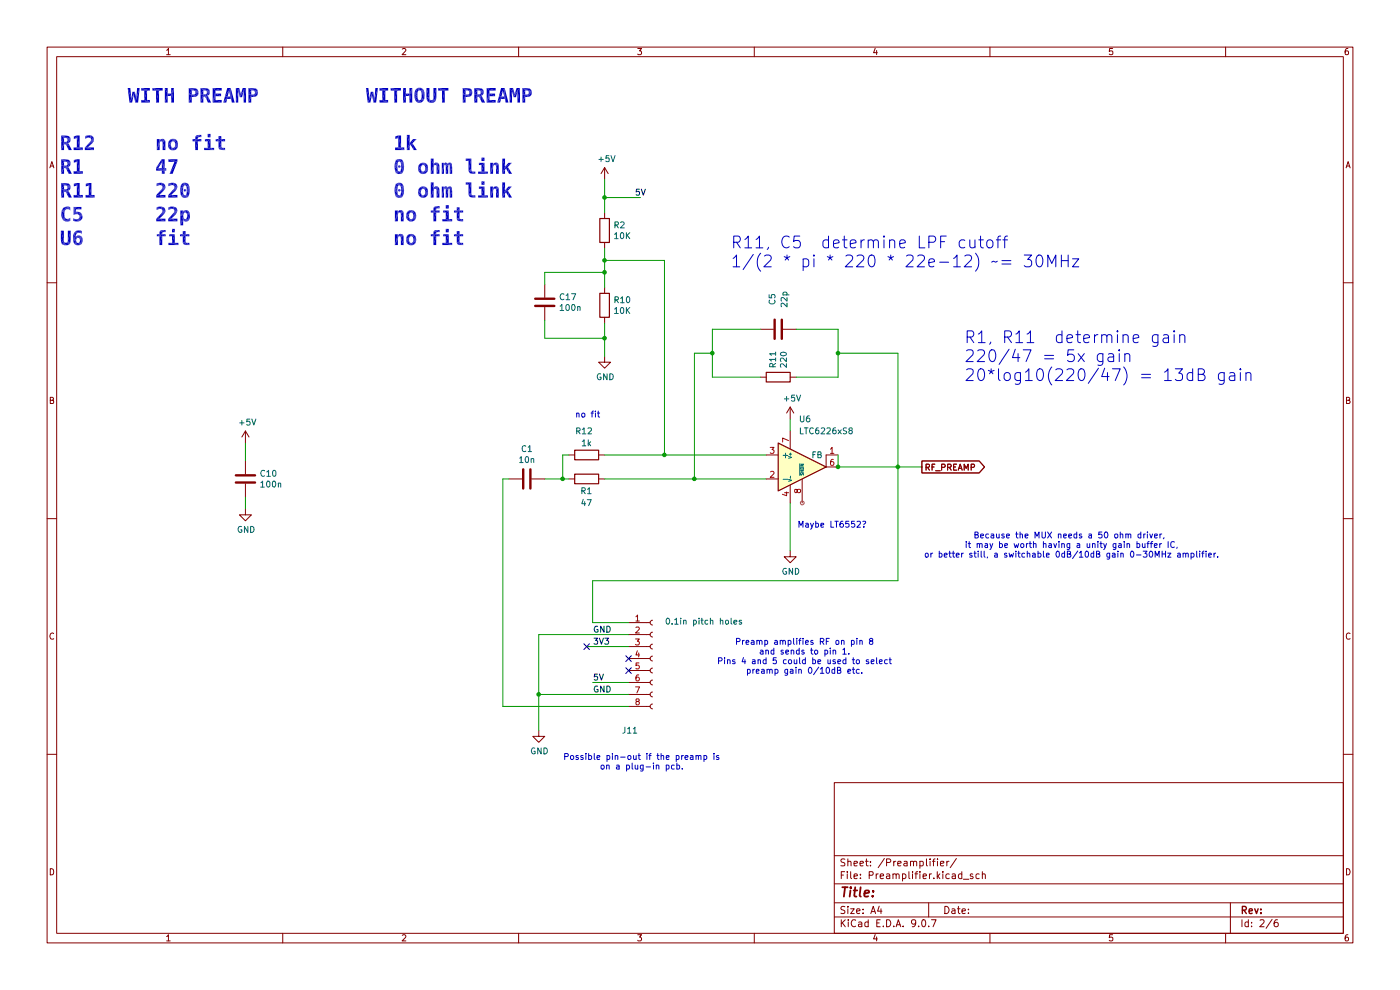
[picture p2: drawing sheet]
(kicad_sch
 (version 20250114)
 (generator "eeschema")
 (generator_version "9.0")
 (paper "A4")
 (lib_symbols
  (symbol "Amplifier_Operational:LTC6228xS8" (exclude_from_sim no) (in_bom yes) (on_board yes)
   (property "Reference" "U" (at 0 8.89 0) (effects (font (size 1.27 1.27)) (justify left)))
   (property "Value" "LTC6228xS8" (at 0 6.35 0) (effects (font (size 1.27 1.27)) (justify left)))
   (property "Footprint" "Package_SO:SO-8_3.9x4.9mm_P1.27mm" (at 0 -15.24 0) (effects (font (size 1.27 1.27)) (hide yes)))
   (property "Datasheet" "https://www.analog.com/media/en/technical-documentation/data-sheets/LTC6228-6229.pdf" (at 0 0 0) (effects (font (size 1.27 1.27)) (hide yes)))
   (property "Description" "Low Distortion Rail-to-Rail Output Op Amp with Shutdown, SO-8" (at 0 0 0) (effects (font (size 1.27 1.27)) (hide yes)))
   (symbol "LTC6228xS8_0_1"
    (polyline (pts (xy 5.08 0) (xy 5.08 2.54)) (stroke (width 0.1524) (type default)) (fill (type none))))
   (symbol "LTC6228xS8_1_1"
    (polyline (pts (xy 5.08 0) (xy -5.08 5.08) (xy -5.08 -5.08) (xy 5.08 0)) (stroke (width 0.254) (type default)) (fill (type background)))
    (pin input line (at -7.62 2.54 0) (length 2.54) (name "+" (effects (font (size 1.27 1.27)))) (number "3" (effects (font (size 1.27 1.27)))))
    (pin input line (at -7.62 -2.54 0) (length 2.54) (name "-" (effects (font (size 1.27 1.27)))) (number "2" (effects (font (size 1.27 1.27)))))
    (pin power_in line (at -2.54 7.62 270) (length 3.81) (name "V+" (effects (font (size 0.635 0.635)))) (number "7" (effects (font (size 1.27 1.27)))))
    (pin power_in line (at -2.54 -7.62 90) (length 3.81) (name "V-" (effects (font (size 0.635 0.635)))) (number "4" (effects (font (size 1.27 1.27)))))
    (pin passive line (at -2.54 -7.62 90) (length 3.81) (hide yes) (name "V-" (effects (font (size 0.635 0.635)))) (number "5" (effects (font (size 1.27 1.27)))))
    (pin input line (at 0 -7.62 90) (length 5.08) (name "~{SHDN}" (effects (font (size 0.635 0.635)))) (number "8" (effects (font (size 1.27 1.27)))))
    (pin output line (at 7.62 2.54 180) (length 2.54) (name "FB" (effects (font (size 1.27 1.27)))) (number "1" (effects (font (size 1.27 1.27)))))
    (pin output line (at 7.62 0 180) (length 2.54) (name "~" (effects (font (size 1.27 1.27)))) (number "6" (effects (font (size 1.27 1.27))))))
   (embedded_fonts no))
  (symbol "Connector:Conn_01x08_Socket"
   (pin_names
    (offset 1.016) (hide yes)) (exclude_from_sim no) (in_bom yes) (on_board yes)
   (property "Reference" "J" (at 0 10.16 0) (effects (font (size 1.27 1.27))))
   (property "Value" "Conn_01x08_Socket" (at 0 -12.7 0) (effects (font (size 1.27 1.27))))
   (property "Footprint" "" (at 0 0 0) (effects (font (size 1.27 1.27)) (hide yes)))
   (property "Datasheet" "~" (at 0 0 0) (effects (font (size 1.27 1.27)) (hide yes)))
   (property "Description" "Generic connector, single row, 01x08, script generated" (at 0 0 0) (effects (font (size 1.27 1.27)) (hide yes)))
   (property "ki_locked" "" (at 0 0 0) (effects (font (size 1.27 1.27))))
   (symbol "Conn_01x08_Socket_1_1"
    (polyline (pts (xy -1.27 7.62) (xy -0.508 7.62)) (stroke (width 0.1524) (type default)) (fill (type none)))
    (polyline (pts (xy -1.27 5.08) (xy -0.508 5.08)) (stroke (width 0.1524) (type default)) (fill (type none)))
    (polyline (pts (xy -1.27 2.54) (xy -0.508 2.54)) (stroke (width 0.1524) (type default)) (fill (type none)))
    (polyline (pts (xy -1.27 0) (xy -0.508 0)) (stroke (width 0.1524) (type default)) (fill (type none)))
    (polyline (pts (xy -1.27 -2.54) (xy -0.508 -2.54)) (stroke (width 0.1524) (type default)) (fill (type none)))
    (polyline (pts (xy -1.27 -5.08) (xy -0.508 -5.08)) (stroke (width 0.1524) (type default)) (fill (type none)))
    (polyline (pts (xy -1.27 -7.62) (xy -0.508 -7.62)) (stroke (width 0.1524) (type default)) (fill (type none)))
    (polyline (pts (xy -1.27 -10.16) (xy -0.508 -10.16)) (stroke (width 0.1524) (type default)) (fill (type none)))
    (arc (start 0 7.112) (mid -0.5058 7.62) (end 0 8.128) (stroke (width 0.1524) (type default)) (fill (type none)))
    (arc (start 0 4.572) (mid -0.5058 5.08) (end 0 5.588) (stroke (width 0.1524) (type default)) (fill (type none)))
    (arc (start 0 2.032) (mid -0.5058 2.54) (end 0 3.048) (stroke (width 0.1524) (type default)) (fill (type none)))
    (arc (start 0 -0.508) (mid -0.5058 0) (end 0 0.508) (stroke (width 0.1524) (type default)) (fill (type none)))
    (arc (start 0 -3.048) (mid -0.5058 -2.54) (end 0 -2.032) (stroke (width 0.1524) (type default)) (fill (type none)))
    (arc (start 0 -5.588) (mid -0.5058 -5.08) (end 0 -4.572) (stroke (width 0.1524) (type default)) (fill (type none)))
    (arc (start 0 -8.128) (mid -0.5058 -7.62) (end 0 -7.112) (stroke (width 0.1524) (type default)) (fill (type none)))
    (arc (start 0 -10.668) (mid -0.5058 -10.16) (end 0 -9.652) (stroke (width 0.1524) (type default)) (fill (type none)))
    (pin passive line (at -5.08 7.62 0) (length 3.81) (name "Pin_1" (effects (font (size 1.27 1.27)))) (number "1" (effects (font (size 1.27 1.27)))))
    (pin passive line (at -5.08 5.08 0) (length 3.81) (name "Pin_2" (effects (font (size 1.27 1.27)))) (number "2" (effects (font (size 1.27 1.27)))))
    (pin passive line (at -5.08 2.54 0) (length 3.81) (name "Pin_3" (effects (font (size 1.27 1.27)))) (number "3" (effects (font (size 1.27 1.27)))))
    (pin passive line (at -5.08 0 0) (length 3.81) (name "Pin_4" (effects (font (size 1.27 1.27)))) (number "4" (effects (font (size 1.27 1.27)))))
    (pin passive line (at -5.08 -2.54 0) (length 3.81) (name "Pin_5" (effects (font (size 1.27 1.27)))) (number "5" (effects (font (size 1.27 1.27)))))
    (pin passive line (at -5.08 -5.08 0) (length 3.81) (name "Pin_6" (effects (font (size 1.27 1.27)))) (number "6" (effects (font (size 1.27 1.27)))))
    (pin passive line (at -5.08 -7.62 0) (length 3.81) (name "Pin_7" (effects (font (size 1.27 1.27)))) (number "7" (effects (font (size 1.27 1.27)))))
    (pin passive line (at -5.08 -10.16 0) (length 3.81) (name "Pin_8" (effects (font (size 1.27 1.27)))) (number "8" (effects (font (size 1.27 1.27))))))
   (embedded_fonts no))
  (symbol "Device:C"
   (pin_numbers (hide yes))
   (pin_names
    (offset 0.254)) (exclude_from_sim no) (in_bom yes) (on_board yes)
   (property "Reference" "C" (at 0.635 2.54 0) (effects (font (size 1.27 1.27)) (justify left)))
   (property "Value" "C" (at 0.635 -2.54 0) (effects (font (size 1.27 1.27)) (justify left)))
   (property "Footprint" "" (at 0.9652 -3.81 0) (effects (font (size 1.27 1.27)) (hide yes)))
   (property "Datasheet" "~" (at 0 0 0) (effects (font (size 1.27 1.27)) (hide yes)))
   (property "Description" "Unpolarized capacitor" (at 0 0 0) (effects (font (size 1.27 1.27)) (hide yes)))
   (symbol "C_0_1"
    (polyline (pts (xy -2.032 0.762) (xy 2.032 0.762)) (stroke (width 0.508) (type default)) (fill (type none)))
    (polyline (pts (xy -2.032 -0.762) (xy 2.032 -0.762)) (stroke (width 0.508) (type default)) (fill (type none))))
   (symbol "C_1_1"
    (pin passive line (at 0 3.81 270) (length 2.794) (name "~" (effects (font (size 1.27 1.27)))) (number "1" (effects (font (size 1.27 1.27)))))
    (pin passive line (at 0 -3.81 90) (length 2.794) (name "~" (effects (font (size 1.27 1.27)))) (number "2" (effects (font (size 1.27 1.27))))))
   (embedded_fonts no))
  (symbol "Device:R"
   (pin_numbers (hide yes))
   (pin_names
    (offset 0)) (exclude_from_sim no) (in_bom yes) (on_board yes)
   (property "Reference" "R" (at 2.032 0 90) (effects (font (size 1.27 1.27))))
   (property "Value" "R" (at 0 0 90) (effects (font (size 1.27 1.27))))
   (property "Footprint" "" (at -1.778 0 90) (effects (font (size 1.27 1.27)) (hide yes)))
   (property "Datasheet" "~" (at 0 0 0) (effects (font (size 1.27 1.27)) (hide yes)))
   (property "Description" "Resistor" (at 0 0 0) (effects (font (size 1.27 1.27)) (hide yes)))
   (symbol "R_0_1"
    (rectangle (start -1.016 -2.54) (end 1.016 2.54) (stroke (width 0.254) (type default)) (fill (type none))))
   (symbol "R_1_1"
    (pin passive line (at 0 3.81 270) (length 1.27) (name "~" (effects (font (size 1.27 1.27)))) (number "1" (effects (font (size 1.27 1.27)))))
    (pin passive line (at 0 -3.81 90) (length 1.27) (name "~" (effects (font (size 1.27 1.27)))) (number "2" (effects (font (size 1.27 1.27))))))
   (embedded_fonts no))
  (symbol "power:+5V"
   (power)
   (pin_names
    (offset 0)) (exclude_from_sim no) (in_bom yes) (on_board yes)
   (property "Reference" "#PWR" (at 0 -3.81 0) (effects (font (size 1.27 1.27)) (hide yes)))
   (property "Value" "+5V" (at 0 3.556 0) (effects (font (size 1.27 1.27))))
   (property "Footprint" "" (at 0 0 0) (effects (font (size 1.27 1.27)) (hide yes)))
   (property "Datasheet" "" (at 0 0 0) (effects (font (size 1.27 1.27)) (hide yes)))
   (property "Description" "Power symbol creates a global label with name \"+5V\"" (at 0 0 0) (effects (font (size 1.27 1.27)) (hide yes)))
   (symbol "+5V_0_1"
    (polyline (pts (xy -0.762 1.27) (xy 0 2.54)) (stroke (width 0) (type default)) (fill (type none)))
    (polyline (pts (xy 0 2.54) (xy 0.762 1.27)) (stroke (width 0) (type default)) (fill (type none)))
    (polyline (pts (xy 0 0) (xy 0 2.54)) (stroke (width 0) (type default)) (fill (type none))))
   (symbol "+5V_1_1"
    (pin power_in line (at 0 0 90) (length 0) (hide yes) (name "+5V" (effects (font (size 1.27 1.27)))) (number "1" (effects (font (size 1.27 1.27))))))
   (embedded_fonts no))
  (symbol "power:GND"
   (power)
   (pin_names
    (offset 0)) (exclude_from_sim no) (in_bom yes) (on_board yes)
   (property "Reference" "#PWR" (at 0 -6.35 0) (effects (font (size 1.27 1.27)) (hide yes)))
   (property "Value" "GND" (at 0 -3.81 0) (effects (font (size 1.27 1.27))))
   (property "Footprint" "" (at 0 0 0) (effects (font (size 1.27 1.27)) (hide yes)))
   (property "Datasheet" "" (at 0 0 0) (effects (font (size 1.27 1.27)) (hide yes)))
   (property "Description" "Power symbol creates a global label with name \"GND\" , ground" (at 0 0 0) (effects (font (size 1.27 1.27)) (hide yes)))
   (symbol "GND_0_1"
    (polyline (pts (xy 0 0) (xy 0 -1.27) (xy 1.27 -1.27) (xy 0 -2.54) (xy -1.27 -1.27) (xy 0 -1.27)) (stroke (width 0) (type default)) (fill (type none))))
   (symbol "GND_1_1"
    (pin power_in line (at 0 0 270) (length 0) (hide yes) (name "GND" (effects (font (size 1.27 1.27)))) (number "1" (effects (font (size 1.27 1.27))))))
   (embedded_fonts no)))
 (text "no fit"
  (exclude_from_sim no)
  (at 121.92 88.9 0)
  (effects (font (size 1.27 1.27)) (justify left bottom)))
 (text "Because the MUX needs a 50 ohm driver, \nit may be worth having a unity gain buffer IC,\nor better still, a switchable 0dB/10dB gain 0-30MHz amplifier."
  (exclude_from_sim no)
  (at 227.33 115.824 0)
  (effects (font (size 1.27 1.27))))
 (text "Maybe LT6552?"
  (exclude_from_sim no)
  (at 176.53 111.506 0)
  (effects (font (size 1.27 1.27))))
 (text "R11, C5  determine LPF cutoff\n1/(2 * pi * 220 * 22e-12) ~= 30MHz"
  (exclude_from_sim no)
  (at 154.94 57.15 0)
  (effects (font (size 2.5 2.5)) (justify left bottom)))
 (text "		WITH PREAMP         WITHOUT PREAMP\n\nR12     no fit              1k\nR1      47                  0 ohm link\nR11     220                 0 ohm link\nC5      22p                 no fit               \nU6      fit                 no fit"
  (exclude_from_sim no)
  (at 12.7 52.07 0)
  (effects (font
    (face "FreeMono") (size 3 3) (thickness 0.254)
    (bold yes)) (justify left bottom)))
 (text "R1, R11  determine gain\n220/47 = 5x gain\n20*log10(220/47) = 13dB gain"
  (exclude_from_sim no)
  (at 204.47 81.28 0)
  (effects (font (size 2.5 2.5)) (justify left bottom)))
 (text "Possible pin-out if the preamp is\non a plug-in pcb.\n"
  (exclude_from_sim no)
  (at 136.144 161.798 0)
  (effects (font (size 1.27 1.27))))
 (text "Preamp amplifies RF on pin 8\nand sends to pin 1.\nPins 4 and 5 could be used to select\npreamp gain 0/10dB etc."
  (exclude_from_sim no)
  (at 170.688 139.446 0)
  (effects (font (size 1.27 1.27))))
 (junction
  (at 177.8 74.93)
  (diameter 0)
  (color 0 0 0 0))
 (junction
  (at 128.27 41.91)
  (diameter 0)
  (color 0 0 0 0))
 (junction
  (at 151.13 74.93)
  (diameter 0)
  (color 0 0 0 0))
 (junction
  (at 119.38 101.6)
  (diameter 0)
  (color 0 0 0 0))
 (junction
  (at 147.32 101.6)
  (diameter 0)
  (color 0 0 0 0))
 (junction
  (at 140.97 96.52)
  (diameter 0)
  (color 0 0 0 0))
 (junction
  (at 114.3 147.32)
  (diameter 0)
  (color 0 0 0 0))
 (junction
  (at 190.5 99.06)
  (diameter 0)
  (color 0 0 0 0))
 (junction
  (at 128.27 57.785)
  (diameter 0)
  (color 0 0 0 0))
 (junction
  (at 128.27 55.245)
  (diameter 0)
  (color 0 0 0 0))
 (junction
  (at 177.8 99.06)
  (diameter 0)
  (color 0 0 0 0))
 (junction
  (at 128.27 71.755)
  (diameter 0)
  (color 0 0 0 0))
 (no_connect
  (at 133.35 142.24))
 (no_connect
  (at 133.35 139.7))
 (no_connect
  (at 124.46 137.16))
 (wire
  (pts (xy 125.73 132.08) (xy 125.73 123.19))
  (stroke (width 0) (type default)))
 (wire
  (pts (xy 119.38 101.6) (xy 120.65 101.6))
  (stroke (width 0) (type default)))
 (wire
  (pts (xy 128.27 38.1) (xy 128.27 41.91))
  (stroke (width 0) (type default)))
 (wire
  (pts (xy 124.46 137.16) (xy 133.35 137.16))
  (stroke (width 0) (type default)))
 (wire
  (pts (xy 133.35 149.86) (xy 106.68 149.86))
  (stroke (width 0) (type default)))
 (wire
  (pts (xy 168.91 80.01) (xy 177.8 80.01))
  (stroke (width 0) (type default)))
 (wire
  (pts (xy 190.5 99.06) (xy 195.58 99.06))
  (stroke (width 0) (type default)))
 (wire
  (pts (xy 177.8 74.93) (xy 177.8 80.01))
  (stroke (width 0) (type default)))
 (wire
  (pts (xy 177.8 96.52) (xy 177.8 99.06))
  (stroke (width 0) (type default)))
 (wire
  (pts (xy 151.13 69.85) (xy 151.13 74.93))
  (stroke (width 0) (type default)))
 (wire
  (pts (xy 128.27 71.755) (xy 128.27 75.565))
  (stroke (width 0) (type default)))
 (wire
  (pts (xy 190.5 99.06) (xy 190.5 74.93))
  (stroke (width 0) (type default)))
 (wire
  (pts (xy 161.29 80.01) (xy 151.13 80.01))
  (stroke (width 0) (type default)))
 (wire
  (pts (xy 115.57 57.785) (xy 115.57 60.325))
  (stroke (width 0) (type default)))
 (wire
  (pts (xy 125.73 123.19) (xy 190.5 123.19))
  (stroke (width 0) (type default)))
 (wire
  (pts (xy 128.27 41.91) (xy 135.89 41.91))
  (stroke (width 0) (type default)))
 (wire
  (pts (xy 128.27 57.785) (xy 128.27 60.96))
  (stroke (width 0) (type default)))
 (wire
  (pts (xy 128.27 52.705) (xy 128.27 55.245))
  (stroke (width 0) (type default)))
 (wire
  (pts (xy 147.32 101.6) (xy 162.56 101.6))
  (stroke (width 0) (type default)))
 (wire
  (pts (xy 119.38 96.52) (xy 119.38 101.6))
  (stroke (width 0) (type default)))
 (wire
  (pts (xy 151.13 74.93) (xy 151.13 80.01))
  (stroke (width 0) (type default)))
 (wire
  (pts (xy 115.57 71.755) (xy 128.27 71.755))
  (stroke (width 0) (type default)))
 (wire
  (pts (xy 167.64 106.68) (xy 167.64 116.84))
  (stroke (width 0) (type default)))
 (wire
  (pts (xy 114.3 134.62) (xy 114.3 147.32))
  (stroke (width 0) (type default)))
 (wire
  (pts (xy 190.5 74.93) (xy 177.8 74.93))
  (stroke (width 0) (type default)))
 (wire
  (pts (xy 168.91 69.85) (xy 177.8 69.85))
  (stroke (width 0) (type default)))
 (wire
  (pts (xy 114.3 147.32) (xy 114.3 154.94))
  (stroke (width 0) (type default)))
 (wire
  (pts (xy 106.68 101.6) (xy 107.95 101.6))
  (stroke (width 0) (type default)))
 (wire
  (pts (xy 125.73 144.78) (xy 133.35 144.78))
  (stroke (width 0) (type default)))
 (wire
  (pts (xy 106.68 149.86) (xy 106.68 101.6))
  (stroke (width 0) (type default)))
 (wire
  (pts (xy 52.07 105.41) (xy 52.07 107.95))
  (stroke (width 0) (type default)))
 (wire
  (pts (xy 133.35 132.08) (xy 125.73 132.08))
  (stroke (width 0) (type default)))
 (wire
  (pts (xy 177.8 99.06) (xy 190.5 99.06))
  (stroke (width 0) (type default)))
 (wire
  (pts (xy 147.32 101.6) (xy 147.32 74.93))
  (stroke (width 0) (type default)))
 (wire
  (pts (xy 128.27 55.245) (xy 140.97 55.245))
  (stroke (width 0) (type default)))
 (wire
  (pts (xy 52.07 93.98) (xy 52.07 97.79))
  (stroke (width 0) (type default)))
 (wire
  (pts (xy 190.5 123.19) (xy 190.5 99.06))
  (stroke (width 0) (type default)))
 (wire
  (pts (xy 140.97 96.52) (xy 162.56 96.52))
  (stroke (width 0) (type default)))
 (wire
  (pts (xy 114.3 147.32) (xy 133.35 147.32))
  (stroke (width 0) (type default)))
 (wire
  (pts (xy 177.8 69.85) (xy 177.8 74.93))
  (stroke (width 0) (type default)))
 (wire
  (pts (xy 115.57 67.945) (xy 115.57 71.755))
  (stroke (width 0) (type default)))
 (wire
  (pts (xy 120.65 96.52) (xy 119.38 96.52))
  (stroke (width 0) (type default)))
 (wire
  (pts (xy 115.57 57.785) (xy 128.27 57.785))
  (stroke (width 0) (type default)))
 (wire
  (pts (xy 128.27 68.58) (xy 128.27 71.755))
  (stroke (width 0) (type default)))
 (wire
  (pts (xy 147.32 74.93) (xy 151.13 74.93))
  (stroke (width 0) (type default)))
 (wire
  (pts (xy 114.3 134.62) (xy 133.35 134.62))
  (stroke (width 0) (type default)))
 (wire
  (pts (xy 161.29 69.85) (xy 151.13 69.85))
  (stroke (width 0) (type default)))
 (wire
  (pts (xy 140.97 55.245) (xy 140.97 96.52))
  (stroke (width 0) (type default)))
 (wire
  (pts (xy 128.27 101.6) (xy 147.32 101.6))
  (stroke (width 0) (type default)))
 (wire
  (pts (xy 115.57 101.6) (xy 119.38 101.6))
  (stroke (width 0) (type default)))
 (wire
  (pts (xy 167.64 88.9) (xy 167.64 91.44))
  (stroke (width 0) (type default)))
 (wire
  (pts (xy 128.27 55.245) (xy 128.27 57.785))
  (stroke (width 0) (type default)))
 (wire
  (pts (xy 128.27 41.91) (xy 128.27 45.085))
  (stroke (width 0) (type default)))
 (wire
  (pts (xy 128.27 96.52) (xy 140.97 96.52))
  (stroke (width 0) (type default)))
 (label "5V"
  (at 125.73 144.78 0)
  (effects (font (size 1.27 1.27)) (justify left bottom)))
 (label "5V"
  (at 134.62 41.91 0)
  (effects (font (size 1.27 1.27)) (justify left bottom)))
 (label "GND"
  (at 125.73 147.32 0)
  (effects (font (size 1.27 1.27)) (justify left bottom)))
 (label "3V3"
  (at 125.73 137.16 0)
  (effects (font (size 1.27 1.27)) (justify left bottom)))
 (label "GND"
  (at 125.73 134.62 0)
  (effects (font (size 1.27 1.27)) (justify left bottom)))
 (global_label "RF_PREAMP"
  (shape output)
  (at 195.58 99.06 0)
  (fields_autoplaced yes)
  (effects (font (size 1.27 1.27)) (justify left))
  (property "Intersheetrefs" "${INTERSHEET_REFS}" (at 209.3904 99.06 0) (effects (font (size 1.27 1.27)) (justify left) (hide yes))))
 (symbol
  (lib_id "Device:C")
  (at 165.1 69.85 90)
  (unit 1)
  (exclude_from_sim no)
  (in_bom yes)
  (on_board yes)
  (dnp no)
  (property "Reference" "C5" (at 163.83 63.4746 0) (effects (font (size 1.27 1.27))))
  (property "Value" "22p" (at 166.37 63.5 0) (effects (font (size 1.27 1.27))))
  (property "Footprint" "Capacitor_SMD:C_0805_2012Metric" (at 168.91 68.8848 0) (effects (font (size 1.27 1.27)) (hide yes)))
  (property "Datasheet" "~" (at 165.1 69.85 0) (effects (font (size 1.27 1.27)) (hide yes)))
  (property "Description" "" (at 165.1 69.85 0) (effects (font (size 1.27 1.27))))
  (pin "1")
  (pin "2")
  (instances (project "RADIO" (path "" (reference "C?") (unit 1))) (project "pico_rx" (path "" (reference "C5") (unit 1)))))
 (symbol
  (lib_id "power:GND")
  (at 128.27 75.565 0)
  (unit 1)
  (exclude_from_sim no)
  (in_bom yes)
  (on_board yes)
  (dnp no)
  (property "Reference" "#PWR033" (at 128.27 81.915 0) (effects (font (size 1.27 1.27)) (hide yes)))
  (property "Value" "GND" (at 128.397 79.9592 0) (effects (font (size 1.27 1.27))))
  (property "Footprint" "" (at 128.27 75.565 0) (effects (font (size 1.27 1.27)) (hide yes)))
  (property "Datasheet" "" (at 128.27 75.565 0) (effects (font (size 1.27 1.27)) (hide yes)))
  (property "Description" "" (at 128.27 75.565 0) (effects (font (size 1.27 1.27))))
  (pin "1")
  (instances (project "RADIO" (path "" (reference "#PWR036") (unit 1))) (project "pico_rx" (path "" (reference "#PWR033") (unit 1)))))
 (symbol
  (lib_id "Amplifier_Operational:LTC6228xS8")
  (at 170.18 99.06 0)
  (unit 1)
  (exclude_from_sim no)
  (in_bom yes)
  (on_board yes)
  (dnp no)
  (property "Reference" "U6" (at 169.3975 88.9 0) (effects (font (size 1.27 1.27)) (justify left)))
  (property "Value" "LTC6226xS8" (at 169.3975 91.44 0) (effects (font (size 1.27 1.27)) (justify left)))
  (property "Footprint" "Package_SO:SO-8_3.9x4.9mm_P1.27mm" (at 170.18 114.3 0) (effects (font (size 1.27 1.27)) (hide yes)))
  (property "Datasheet" "https://www.analog.com/media/en/technical-documentation/data-sheets/LTC6228-6229.pdf" (at 170.18 99.06 0) (effects (font (size 1.27 1.27)) (hide yes)))
  (property "Description" "" (at 170.18 99.06 0) (effects (font (size 1.27 1.27))))
  (pin "1")
  (pin "2")
  (pin "3")
  (pin "4")
  (pin "5")
  (pin "6")
  (pin "7")
  (pin "8")
  (instances (project "pico_rx" (path "" (reference "U6") (unit 1)))))
 (symbol
  (lib_id "Connector:Conn_01x08_Socket")
  (at 138.43 139.7 0)
  (unit 1)
  (exclude_from_sim no)
  (in_bom yes)
  (on_board yes)
  (dnp no)
  (property "Reference" "J11" (at 131.826 154.94 0) (effects (font (size 1.27 1.27)) (justify left)))
  (property "Value" "0.1in pitch holes" (at 140.97 131.826 0) (effects (font (size 1.27 1.27)) (justify left)))
  (property "Footprint" "" (at 138.43 139.7 0) (effects (font (size 1.27 1.27)) (hide yes)))
  (property "Datasheet" "~" (at 138.43 139.7 0) (effects (font (size 1.27 1.27)) (hide yes)))
  (property "Description" "Generic connector, single row, 01x08, script generated" (at 138.43 139.7 0) (effects (font (size 1.27 1.27)) (hide yes)))
  (pin "2")
  (pin "6")
  (pin "7")
  (pin "5")
  (pin "8")
  (pin "3")
  (pin "1")
  (pin "4")
  (instances (project "PicoRX_ZBU" (path "" (reference "J11") (unit 1)))))
 (symbol
  (lib_id "Device:R")
  (at 124.46 96.52 270)
  (unit 1)
  (exclude_from_sim no)
  (in_bom yes)
  (on_board yes)
  (dnp no)
  (property "Reference" "R12" (at 121.92 91.44 90) (effects (font (size 1.27 1.27)) (justify left)))
  (property "Value" "1k" (at 123.19 93.98 90) (effects (font (size 1.27 1.27)) (justify left)))
  (property "Footprint" "Resistor_SMD:R_0805_2012Metric" (at 124.46 94.742 90) (effects (font (size 1.27 1.27)) (hide yes)))
  (property "Datasheet" "~" (at 124.46 96.52 0) (effects (font (size 1.27 1.27)) (hide yes)))
  (property "Description" "" (at 124.46 96.52 0) (effects (font (size 1.27 1.27))))
  (pin "1")
  (pin "2")
  (instances (project "RADIO" (path "" (reference "R11") (unit 1))) (project "pico_rx" (path "" (reference "R12") (unit 1)))))
 (symbol
  (lib_id "power:GND")
  (at 114.3 154.94 0)
  (unit 1)
  (exclude_from_sim no)
  (in_bom yes)
  (on_board yes)
  (dnp no)
  (property "Reference" "#PWR08" (at 114.3 161.29 0) (effects (font (size 1.27 1.27)) (hide yes)))
  (property "Value" "GND" (at 114.427 159.3342 0) (effects (font (size 1.27 1.27))))
  (property "Footprint" "" (at 114.3 154.94 0) (effects (font (size 1.27 1.27)) (hide yes)))
  (property "Datasheet" "" (at 114.3 154.94 0) (effects (font (size 1.27 1.27)) (hide yes)))
  (property "Description" "" (at 114.3 154.94 0) (effects (font (size 1.27 1.27))))
  (pin "1")
  (instances (project "RADIO" (path "" (reference "#PWR?") (unit 1))) (project "pico_rx" (path "" (reference "#PWR08") (unit 1)))))
 (symbol
  (lib_id "power:+5V")
  (at 167.64 88.9 0)
  (unit 1)
  (exclude_from_sim no)
  (in_bom yes)
  (on_board yes)
  (dnp no)
  (property "Reference" "#PWR040" (at 167.64 92.71 0) (effects (font (size 1.27 1.27)) (hide yes)))
  (property "Value" "+5V" (at 168.021 84.5058 0) (effects (font (size 1.27 1.27))))
  (property "Footprint" "" (at 167.64 88.9 0) (effects (font (size 1.27 1.27)) (hide yes)))
  (property "Datasheet" "" (at 167.64 88.9 0) (effects (font (size 1.27 1.27)) (hide yes)))
  (property "Description" "" (at 167.64 88.9 0) (effects (font (size 1.27 1.27))))
  (pin "1")
  (instances (project "RADIO" (path "" (reference "#PWR?") (unit 1))) (project "pico_rx" (path "" (reference "#PWR040") (unit 1)))))
 (symbol
  (lib_id "power:GND")
  (at 52.07 107.95 0)
  (unit 1)
  (exclude_from_sim no)
  (in_bom yes)
  (on_board yes)
  (dnp no)
  (property "Reference" "#PWR043" (at 52.07 114.3 0) (effects (font (size 1.27 1.27)) (hide yes)))
  (property "Value" "GND" (at 52.197 112.3442 0) (effects (font (size 1.27 1.27))))
  (property "Footprint" "" (at 52.07 107.95 0) (effects (font (size 1.27 1.27)) (hide yes)))
  (property "Datasheet" "" (at 52.07 107.95 0) (effects (font (size 1.27 1.27)) (hide yes)))
  (property "Description" "" (at 52.07 107.95 0) (effects (font (size 1.27 1.27))))
  (pin "1")
  (instances (project "RADIO" (path "" (reference "#PWR?") (unit 1))) (project "pico_rx" (path "" (reference "#PWR043") (unit 1)))))
 (symbol
  (lib_id "Device:R")
  (at 128.27 48.895 0)
  (unit 1)
  (exclude_from_sim no)
  (in_bom yes)
  (on_board yes)
  (dnp no)
  (property "Reference" "R2" (at 130.048 47.752 0) (effects (font (size 1.27 1.27)) (justify left)))
  (property "Value" "10K" (at 130.048 50.038 0) (effects (font (size 1.27 1.27)) (justify left)))
  (property "Footprint" "Resistor_SMD:R_0805_2012Metric" (at 126.492 48.895 90) (effects (font (size 1.27 1.27)) (hide yes)))
  (property "Datasheet" "~" (at 128.27 48.895 0) (effects (font (size 1.27 1.27)) (hide yes)))
  (property "Description" "" (at 128.27 48.895 0) (effects (font (size 1.27 1.27))))
  (pin "1")
  (pin "2")
  (instances (project "RADIO" (path "" (reference "R11") (unit 1))) (project "pico_rx" (path "" (reference "R2") (unit 1)))))
 (symbol
  (lib_id "Device:C")
  (at 52.07 101.6 0)
  (unit 1)
  (exclude_from_sim no)
  (in_bom yes)
  (on_board yes)
  (dnp no)
  (property "Reference" "C10" (at 54.991 100.457 0) (effects (font (size 1.27 1.27)) (justify left)))
  (property "Value" "100n" (at 54.991 102.743 0) (effects (font (size 1.27 1.27)) (justify left)))
  (property "Footprint" "Capacitor_SMD:C_0805_2012Metric" (at 53.0352 105.41 0) (effects (font (size 1.27 1.27)) (hide yes)))
  (property "Datasheet" "~" (at 52.07 101.6 0) (effects (font (size 1.27 1.27)) (hide yes)))
  (property "Description" "" (at 52.07 101.6 0) (effects (font (size 1.27 1.27))))
  (pin "1")
  (pin "2")
  (instances (project "RADIO" (path "" (reference "C?") (unit 1))) (project "pico_rx" (path "" (reference "C10") (unit 1)))))
 (symbol
  (lib_id "Device:R")
  (at 128.27 64.77 0)
  (unit 1)
  (exclude_from_sim no)
  (in_bom yes)
  (on_board yes)
  (dnp no)
  (property "Reference" "R10" (at 130.048 63.627 0) (effects (font (size 1.27 1.27)) (justify left)))
  (property "Value" "10K" (at 130.048 65.913 0) (effects (font (size 1.27 1.27)) (justify left)))
  (property "Footprint" "Resistor_SMD:R_0805_2012Metric" (at 126.492 64.77 90) (effects (font (size 1.27 1.27)) (hide yes)))
  (property "Datasheet" "~" (at 128.27 64.77 0) (effects (font (size 1.27 1.27)) (hide yes)))
  (property "Description" "" (at 128.27 64.77 0) (effects (font (size 1.27 1.27))))
  (pin "1")
  (pin "2")
  (instances (project "RADIO" (path "" (reference "R12") (unit 1))) (project "pico_rx" (path "" (reference "R10") (unit 1)))))
 (symbol
  (lib_id "Device:C")
  (at 115.57 64.135 0)
  (unit 1)
  (exclude_from_sim no)
  (in_bom yes)
  (on_board yes)
  (dnp no)
  (property "Reference" "C17" (at 118.491 62.992 0) (effects (font (size 1.27 1.27)) (justify left)))
  (property "Value" "100n" (at 118.491 65.278 0) (effects (font (size 1.27 1.27)) (justify left)))
  (property "Footprint" "Capacitor_SMD:C_0805_2012Metric" (at 116.5352 67.945 0) (effects (font (size 1.27 1.27)) (hide yes)))
  (property "Datasheet" "~" (at 115.57 64.135 0) (effects (font (size 1.27 1.27)) (hide yes)))
  (property "Description" "" (at 115.57 64.135 0) (effects (font (size 1.27 1.27))))
  (pin "1")
  (pin "2")
  (instances (project "RADIO" (path "" (reference "C?") (unit 1))) (project "pico_rx" (path "" (reference "C17") (unit 1)))))
 (symbol
  (lib_id "power:+5V")
  (at 52.07 93.98 0)
  (unit 1)
  (exclude_from_sim no)
  (in_bom yes)
  (on_board yes)
  (dnp no)
  (property "Reference" "#PWR035" (at 52.07 97.79 0) (effects (font (size 1.27 1.27)) (hide yes)))
  (property "Value" "+5V" (at 52.451 89.5858 0) (effects (font (size 1.27 1.27))))
  (property "Footprint" "" (at 52.07 93.98 0) (effects (font (size 1.27 1.27)) (hide yes)))
  (property "Datasheet" "" (at 52.07 93.98 0) (effects (font (size 1.27 1.27)) (hide yes)))
  (property "Description" "" (at 52.07 93.98 0) (effects (font (size 1.27 1.27))))
  (pin "1")
  (instances (project "RADIO" (path "" (reference "#PWR?") (unit 1))) (project "pico_rx" (path "" (reference "#PWR035") (unit 1)))))
 (symbol
  (lib_id "Device:C")
  (at 111.76 101.6 270)
  (mirror x)
  (unit 1)
  (exclude_from_sim no)
  (in_bom yes)
  (on_board yes)
  (dnp no)
  (property "Reference" "C1" (at 111.76 95.2246 90) (effects (font (size 1.27 1.27))))
  (property "Value" "10n" (at 111.76 97.536 90) (effects (font (size 1.27 1.27))))
  (property "Footprint" "Capacitor_SMD:C_0805_2012Metric" (at 107.95 100.6348 0) (effects (font (size 1.27 1.27)) (hide yes)))
  (property "Datasheet" "~" (at 111.76 101.6 0) (effects (font (size 1.27 1.27)) (hide yes)))
  (property "Description" "" (at 111.76 101.6 0) (effects (font (size 1.27 1.27))))
  (pin "1")
  (pin "2")
  (instances (project "RADIO" (path "" (reference "C?") (unit 1))) (project "pico_rx" (path "" (reference "C1") (unit 1)))))
 (symbol
  (lib_id "Device:R")
  (at 165.1 80.01 90)
  (unit 1)
  (exclude_from_sim no)
  (in_bom yes)
  (on_board yes)
  (dnp no)
  (property "Reference" "R11" (at 163.957 78.232 0) (effects (font (size 1.27 1.27)) (justify left)))
  (property "Value" "220" (at 166.243 78.232 0) (effects (font (size 1.27 1.27)) (justify left)))
  (property "Footprint" "Resistor_SMD:R_0805_2012Metric" (at 165.1 81.788 90) (effects (font (size 1.27 1.27)) (hide yes)))
  (property "Datasheet" "~" (at 165.1 80.01 0) (effects (font (size 1.27 1.27)) (hide yes)))
  (property "Description" "" (at 165.1 80.01 0) (effects (font (size 1.27 1.27))))
  (pin "1")
  (pin "2")
  (instances (project "RADIO" (path "" (reference "R11") (unit 1))) (project "pico_rx" (path "" (reference "R11") (unit 1)))))
 (symbol
  (lib_id "power:+5V")
  (at 128.27 38.1 0)
  (unit 1)
  (exclude_from_sim no)
  (in_bom yes)
  (on_board yes)
  (dnp no)
  (property "Reference" "#PWR07" (at 128.27 41.91 0) (effects (font (size 1.27 1.27)) (hide yes)))
  (property "Value" "+5V" (at 128.651 33.7058 0) (effects (font (size 1.27 1.27))))
  (property "Footprint" "" (at 128.27 38.1 0) (effects (font (size 1.27 1.27)) (hide yes)))
  (property "Datasheet" "" (at 128.27 38.1 0) (effects (font (size 1.27 1.27)) (hide yes)))
  (property "Description" "" (at 128.27 38.1 0) (effects (font (size 1.27 1.27))))
  (pin "1")
  (instances (project "RADIO" (path "" (reference "#PWR?") (unit 1))) (project "pico_rx" (path "" (reference "#PWR07") (unit 1)))))
 (symbol
  (lib_id "Device:R")
  (at 124.46 101.6 90)
  (unit 1)
  (exclude_from_sim no)
  (in_bom yes)
  (on_board yes)
  (dnp no)
  (property "Reference" "R1" (at 125.73 104.14 90) (effects (font (size 1.27 1.27)) (justify left)))
  (property "Value" "47" (at 125.73 106.68 90) (effects (font (size 1.27 1.27)) (justify left)))
  (property "Footprint" "Resistor_SMD:R_0805_2012Metric" (at 124.46 103.378 90) (effects (font (size 1.27 1.27)) (hide yes)))
  (property "Datasheet" "~" (at 124.46 101.6 0) (effects (font (size 1.27 1.27)) (hide yes)))
  (property "Description" "" (at 124.46 101.6 0) (effects (font (size 1.27 1.27))))
  (pin "1")
  (pin "2")
  (instances (project "RADIO" (path "" (reference "R11") (unit 1))) (project "pico_rx" (path "" (reference "R1") (unit 1)))))
 (symbol
  (lib_id "power:GND")
  (at 167.64 116.84 0)
  (unit 1)
  (exclude_from_sim no)
  (in_bom yes)
  (on_board yes)
  (dnp no)
  (property "Reference" "#PWR034" (at 167.64 123.19 0) (effects (font (size 1.27 1.27)) (hide yes)))
  (property "Value" "GND" (at 167.767 121.2342 0) (effects (font (size 1.27 1.27))))
  (property "Footprint" "" (at 167.64 116.84 0) (effects (font (size 1.27 1.27)) (hide yes)))
  (property "Datasheet" "" (at 167.64 116.84 0) (effects (font (size 1.27 1.27)) (hide yes)))
  (property "Description" "" (at 167.64 116.84 0) (effects (font (size 1.27 1.27))))
  (pin "1")
  (instances (project "RADIO" (path "" (reference "#PWR036") (unit 1))) (project "pico_rx" (path "" (reference "#PWR034") (unit 1))))))
